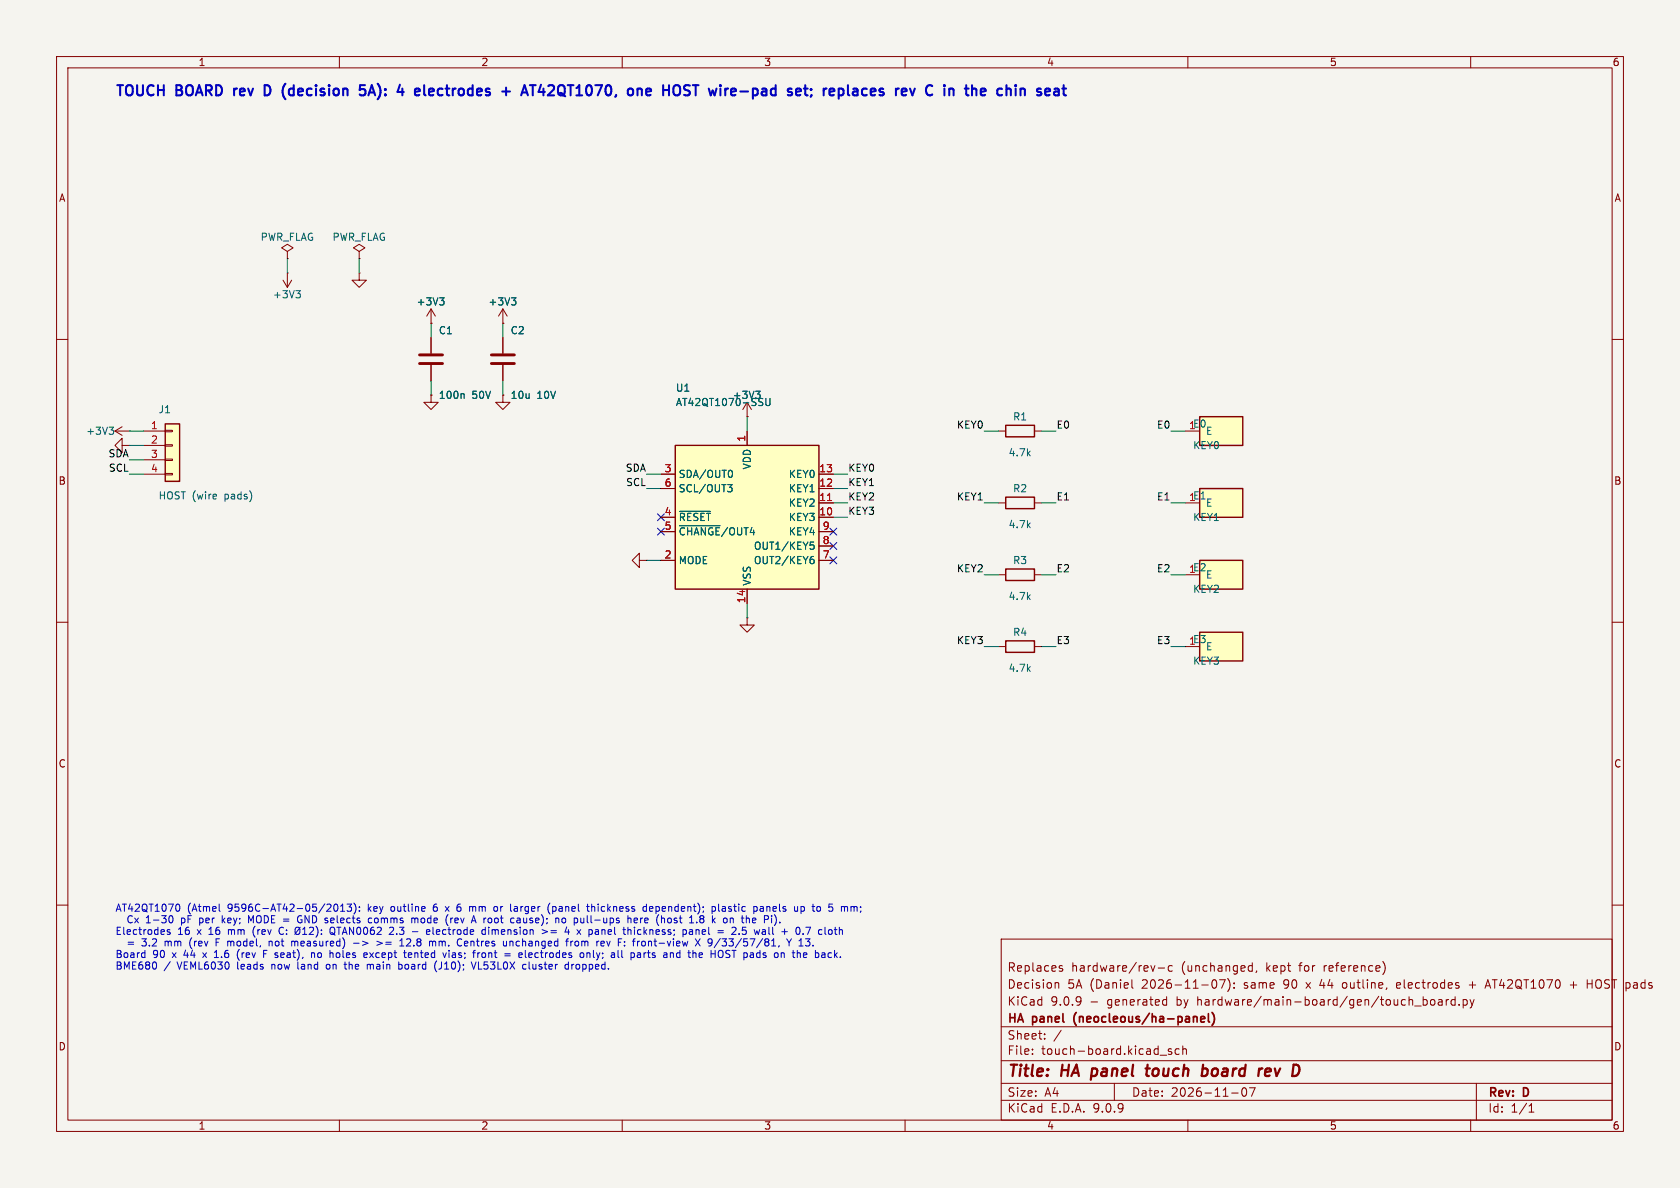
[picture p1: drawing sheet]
(kicad_sch
 (version 20250114)
 (generator "eeschema")
 (generator_version "9.0")
 (paper "A4")
 (title_block
  (title "HA panel touch board rev D")
  (date "2026-11-07")
  (rev "D")
  (company "HA panel (neocleous/ha-panel)")
  (comment 1 "KiCad 9.0.9 - generated by hardware/main-board/gen/touch_board.py")
  (comment 2 "Decision 5A (Daniel 2026-11-07): same 90 x 44 outline, electrodes + AT42QT1070 + HOST pads")
  (comment 3 "Replaces hardware/rev-c (unchanged, kept for reference)"))
 (lib_symbols
  (symbol "Connector_Generic:Conn_01x04"
   (pin_names
    (offset 1.016) (hide yes)) (exclude_from_sim no) (in_bom yes) (on_board yes)
   (property "Reference" "J" (at 0 5.08 0) (effects (font (size 1.27 1.27))))
   (property "Value" "Conn_01x04" (at 0 -7.62 0) (effects (font (size 1.27 1.27))))
   (property "Footprint" "" (at 0 0 0) (effects (font (size 1.27 1.27)) (hide yes)))
   (property "Datasheet" "~" (at 0 0 0) (effects (font (size 1.27 1.27)) (hide yes)))
   (property "Description" "Generic connector, single row, 01x04, script generated (kicad-library-utils/schlib/autogen/connector/)" (at 0 0 0) (effects (font (size 1.27 1.27)) (hide yes)))
   (symbol "Conn_01x04_1_1"
    (rectangle (start -1.27 3.81) (end 1.27 -6.35) (stroke (width 0.254) (type default)) (fill (type background)))
    (rectangle (start -1.27 2.667) (end 0 2.413) (stroke (width 0.1524) (type default)) (fill (type none)))
    (rectangle (start -1.27 0.127) (end 0 -0.127) (stroke (width 0.1524) (type default)) (fill (type none)))
    (rectangle (start -1.27 -2.413) (end 0 -2.667) (stroke (width 0.1524) (type default)) (fill (type none)))
    (rectangle (start -1.27 -4.953) (end 0 -5.207) (stroke (width 0.1524) (type default)) (fill (type none)))
    (pin passive line (at -5.08 2.54 0) (length 3.81) (name "Pin_1" (effects (font (size 1.27 1.27)))) (number "1" (effects (font (size 1.27 1.27)))))
    (pin passive line (at -5.08 0 0) (length 3.81) (name "Pin_2" (effects (font (size 1.27 1.27)))) (number "2" (effects (font (size 1.27 1.27)))))
    (pin passive line (at -5.08 -2.54 0) (length 3.81) (name "Pin_3" (effects (font (size 1.27 1.27)))) (number "3" (effects (font (size 1.27 1.27)))))
    (pin passive line (at -5.08 -5.08 0) (length 3.81) (name "Pin_4" (effects (font (size 1.27 1.27)))) (number "4" (effects (font (size 1.27 1.27))))))
   (embedded_fonts no))
  (symbol "power:+3V3"
   (power)
   (pin_numbers (hide yes))
   (pin_names
    (offset 0) (hide yes)) (exclude_from_sim no) (in_bom yes) (on_board yes)
   (property "Reference" "#PWR" (at 0 -3.81 0) (effects (font (size 1.27 1.27)) (hide yes)))
   (property "Value" "+3V3" (at 0 3.556 0) (effects (font (size 1.27 1.27))))
   (property "Footprint" "" (at 0 0 0) (effects (font (size 1.27 1.27)) (hide yes)))
   (property "Datasheet" "" (at 0 0 0) (effects (font (size 1.27 1.27)) (hide yes)))
   (property "Description" "Power symbol creates a global label with name \"+3V3\"" (at 0 0 0) (effects (font (size 1.27 1.27)) (hide yes)))
   (symbol "+3V3_0_1"
    (polyline (pts (xy -0.762 1.27) (xy 0 2.54)) (stroke (width 0) (type default)) (fill (type none)))
    (polyline (pts (xy 0 2.54) (xy 0.762 1.27)) (stroke (width 0) (type default)) (fill (type none)))
    (polyline (pts (xy 0 0) (xy 0 2.54)) (stroke (width 0) (type default)) (fill (type none))))
   (symbol "+3V3_1_1"
    (pin power_in line (at 0 0 90) (length 0) (name "~" (effects (font (size 1.27 1.27)))) (number "1" (effects (font (size 1.27 1.27))))))
   (embedded_fonts no))
  (symbol "power:GND"
   (power)
   (pin_numbers (hide yes))
   (pin_names
    (offset 0) (hide yes)) (exclude_from_sim no) (in_bom yes) (on_board yes)
   (property "Reference" "#PWR" (at 0 -6.35 0) (effects (font (size 1.27 1.27)) (hide yes)))
   (property "Value" "GND" (at 0 -3.81 0) (effects (font (size 1.27 1.27))))
   (property "Footprint" "" (at 0 0 0) (effects (font (size 1.27 1.27)) (hide yes)))
   (property "Datasheet" "" (at 0 0 0) (effects (font (size 1.27 1.27)) (hide yes)))
   (property "Description" "Power symbol creates a global label with name \"GND\" , ground" (at 0 0 0) (effects (font (size 1.27 1.27)) (hide yes)))
   (symbol "GND_0_1"
    (polyline (pts (xy 0 0) (xy 0 -1.27) (xy 1.27 -1.27) (xy 0 -2.54) (xy -1.27 -1.27) (xy 0 -1.27)) (stroke (width 0) (type default)) (fill (type none))))
   (symbol "GND_1_1"
    (pin power_in line (at 0 0 270) (length 0) (name "~" (effects (font (size 1.27 1.27)))) (number "1" (effects (font (size 1.27 1.27))))))
   (embedded_fonts no))
  (symbol "power:PWR_FLAG"
   (power)
   (pin_numbers (hide yes))
   (pin_names
    (offset 0) (hide yes)) (exclude_from_sim no) (in_bom yes) (on_board yes)
   (property "Reference" "#FLG" (at 0 1.905 0) (effects (font (size 1.27 1.27)) (hide yes)))
   (property "Value" "PWR_FLAG" (at 0 3.81 0) (effects (font (size 1.27 1.27))))
   (property "Footprint" "" (at 0 0 0) (effects (font (size 1.27 1.27)) (hide yes)))
   (property "Datasheet" "~" (at 0 0 0) (effects (font (size 1.27 1.27)) (hide yes)))
   (property "Description" "Special symbol for telling ERC where power comes from" (at 0 0 0) (effects (font (size 1.27 1.27)) (hide yes)))
   (symbol "PWR_FLAG_0_0"
    (pin power_out line (at 0 0 90) (length 0) (name "~" (effects (font (size 1.27 1.27)))) (number "1" (effects (font (size 1.27 1.27))))))
   (symbol "PWR_FLAG_0_1"
    (polyline (pts (xy 0 0) (xy 0 1.27) (xy -1.016 1.905) (xy 0 2.54) (xy 1.016 1.905) (xy 0 1.27)) (stroke (width 0) (type default)) (fill (type none))))
   (embedded_fonts no))
  (symbol "Device:C"
   (pin_numbers (hide yes))
   (pin_names
    (offset 0.254)) (exclude_from_sim no) (in_bom yes) (on_board yes)
   (property "Reference" "C" (at 0.635 2.54 0) (effects (font (size 1.27 1.27)) (justify left)))
   (property "Value" "C" (at 0.635 -2.54 0) (effects (font (size 1.27 1.27)) (justify left)))
   (property "Footprint" "" (at 0.9652 -3.81 0) (effects (font (size 1.27 1.27)) (hide yes)))
   (property "Datasheet" "~" (at 0 0 0) (effects (font (size 1.27 1.27)) (hide yes)))
   (property "Description" "Unpolarized capacitor" (at 0 0 0) (effects (font (size 1.27 1.27)) (hide yes)))
   (symbol "C_0_1"
    (polyline (pts (xy -2.032 0.762) (xy 2.032 0.762)) (stroke (width 0.508) (type default)) (fill (type none)))
    (polyline (pts (xy -2.032 -0.762) (xy 2.032 -0.762)) (stroke (width 0.508) (type default)) (fill (type none))))
   (symbol "C_1_1"
    (pin passive line (at 0 3.81 270) (length 2.794) (name "~" (effects (font (size 1.27 1.27)))) (number "1" (effects (font (size 1.27 1.27)))))
    (pin passive line (at 0 -3.81 90) (length 2.794) (name "~" (effects (font (size 1.27 1.27)))) (number "2" (effects (font (size 1.27 1.27))))))
   (embedded_fonts no))
  (symbol "Sensor_Touch:AT42QT1070-S" (exclude_from_sim no) (in_bom yes) (on_board yes)
   (property "Reference" "U" (at -2.54 16.51 0) (effects (font (size 1.27 1.27)) (justify right)))
   (property "Value" "AT42QT1070-S" (at -2.54 13.97 0) (effects (font (size 1.27 1.27)) (justify right)))
   (property "Footprint" "Package_SO:SOIC-14_3.9x8.7mm_P1.27mm" (at 0 0 0) (effects (font (size 1.27 1.27)) (hide yes)))
   (property "Datasheet" "http://ww1.microchip.com/downloads/en/DeviceDoc/Atmel-9596-AT42-QTouch-BSW-AT42QT1070_Datasheet.pdf" (at 0 0 0) (effects (font (size 1.27 1.27)) (hide yes)))
   (property "Description" "Seven-key Touch Sensor IC, SOIC-14" (at 0 0 0) (effects (font (size 1.27 1.27)) (hide yes)))
   (symbol "AT42QT1070-S_0_1"
    (rectangle (start -12.7 12.7) (end 12.7 -12.7) (stroke (width 0.254) (type default)) (fill (type background))))
   (symbol "AT42QT1070-S_1_1"
    (pin bidirectional line (at -15.24 7.62 0) (length 2.54) (name "SDA/OUT0" (effects (font (size 1.27 1.27)))) (number "3" (effects (font (size 1.27 1.27)))))
    (pin bidirectional line (at -15.24 5.08 0) (length 2.54) (name "SCL/OUT3" (effects (font (size 1.27 1.27)))) (number "6" (effects (font (size 1.27 1.27)))))
    (pin input line (at -15.24 0 0) (length 2.54) (name "~{RESET}" (effects (font (size 1.27 1.27)))) (number "4" (effects (font (size 1.27 1.27)))))
    (pin open_collector line (at -15.24 -2.54 0) (length 2.54) (name "~{CHANGE}/OUT4" (effects (font (size 1.27 1.27)))) (number "5" (effects (font (size 1.27 1.27)))))
    (pin input line (at -15.24 -7.62 0) (length 2.54) (name "MODE" (effects (font (size 1.27 1.27)))) (number "2" (effects (font (size 1.27 1.27)))))
    (pin power_in line (at 0 15.24 270) (length 2.54) (name "VDD" (effects (font (size 1.27 1.27)))) (number "1" (effects (font (size 1.27 1.27)))))
    (pin power_in line (at 0 -15.24 90) (length 2.54) (name "VSS" (effects (font (size 1.27 1.27)))) (number "14" (effects (font (size 1.27 1.27)))))
    (pin passive line (at 15.24 7.62 180) (length 2.54) (name "KEY0" (effects (font (size 1.27 1.27)))) (number "13" (effects (font (size 1.27 1.27)))))
    (pin passive line (at 15.24 5.08 180) (length 2.54) (name "KEY1" (effects (font (size 1.27 1.27)))) (number "12" (effects (font (size 1.27 1.27)))))
    (pin passive line (at 15.24 2.54 180) (length 2.54) (name "KEY2" (effects (font (size 1.27 1.27)))) (number "11" (effects (font (size 1.27 1.27)))))
    (pin passive line (at 15.24 0 180) (length 2.54) (name "KEY3" (effects (font (size 1.27 1.27)))) (number "10" (effects (font (size 1.27 1.27)))))
    (pin passive line (at 15.24 -2.54 180) (length 2.54) (name "KEY4" (effects (font (size 1.27 1.27)))) (number "9" (effects (font (size 1.27 1.27)))))
    (pin output line (at 15.24 -5.08 180) (length 2.54) (name "OUT1/KEY5" (effects (font (size 1.27 1.27)))) (number "8" (effects (font (size 1.27 1.27)))))
    (pin output line (at 15.24 -7.62 180) (length 2.54) (name "OUT2/KEY6" (effects (font (size 1.27 1.27)))) (number "7" (effects (font (size 1.27 1.27))))))
   (embedded_fonts no))
  (symbol "Device:R"
   (pin_numbers (hide yes))
   (pin_names
    (offset 0)) (exclude_from_sim no) (in_bom yes) (on_board yes)
   (property "Reference" "R" (at 2.032 0 90) (effects (font (size 1.27 1.27))))
   (property "Value" "R" (at 0 0 90) (effects (font (size 1.27 1.27))))
   (property "Footprint" "" (at -1.778 0 90) (effects (font (size 1.27 1.27)) (hide yes)))
   (property "Datasheet" "~" (at 0 0 0) (effects (font (size 1.27 1.27)) (hide yes)))
   (property "Description" "Resistor" (at 0 0 0) (effects (font (size 1.27 1.27)) (hide yes)))
   (symbol "R_0_1"
    (rectangle (start -1.016 -2.54) (end 1.016 2.54) (stroke (width 0.254) (type default)) (fill (type none))))
   (symbol "R_1_1"
    (pin passive line (at 0 3.81 270) (length 1.27) (name "~" (effects (font (size 1.27 1.27)))) (number "1" (effects (font (size 1.27 1.27)))))
    (pin passive line (at 0 -3.81 90) (length 1.27) (name "~" (effects (font (size 1.27 1.27)))) (number "2" (effects (font (size 1.27 1.27))))))
   (embedded_fonts no))
  (symbol "ha_panel:TouchElectrode"
   (pin_names
    (offset 1.016)) (exclude_from_sim no) (in_bom yes) (on_board yes)
   (property "Reference" "E" (at -3.81 3.81 0) (effects (font (size 1.27 1.27)) (justify left)))
   (property "Value" "TouchElectrode" (at -3.81 -3.81 0) (effects (font (size 1.27 1.27)) (justify left top)))
   (property "Footprint" "ha_panel:TouchElectrode_16x16mm_R2" (at 0 0 0) (effects (font (size 1.27 1.27)) (hide yes)))
   (property "Datasheet" "~" (at 0 0 0) (effects (font (size 1.27 1.27)) (hide yes)))
   (property "Description" "Self-capacitance touch electrode: F.Cu copper under the solder mask, via to the back" (at 0 0 0) (effects (font (size 1.27 1.27)) (hide yes)))
   (symbol "TouchElectrode_0_1"
    (rectangle (start -3.81 2.54) (end 3.81 -2.54) (stroke (width 0.254) (type default)) (fill (type background))))
   (symbol "TouchElectrode_1_1"
    (pin passive line (at -6.35 0 0) (length 2.54) (name "E" (effects (font (size 1.27 1.27)))) (number "1" (effects (font (size 1.27 1.27))))))
   (embedded_fonts no)))
 (text "TOUCH BOARD rev D (decision 5A): 4 electrodes + AT42QT1070, one HOST wire-pad set; replaces rev C in the chin seat"
  (exclude_from_sim no)
  (at 20.32 15.24 0)
  (effects (font (size 1.8 1.8)
    (bold yes)) (justify left top)))
 (symbol
  (lib_id "Connector_Generic:Conn_01x04")
  (at 30.48 78.74 0)
  (unit 1)
  (exclude_from_sim no)
  (in_bom no)
  (on_board yes)
  (dnp no)
  (property "Reference" "J1" (at 27.94 72.39 0) (effects (font (size 1.27 1.27)) (justify left)))
  (property "Value" "HOST (wire pads)" (at 27.94 87.63 0) (effects (font (size 1.27 1.27)) (justify left)))
  (property "Footprint" "ha_panel:WirePads_1x04_P3.50mm_2.0x3.0mm" (at 30.48 78.74 0) (effects (font (size 1.27 1.27)) (hide yes)))
  (property "Datasheet" "~" (at 30.48 78.74 0) (effects (font (size 1.27 1.27)) (hide yes)))
  (property "Note" "SMD pads on the back: lead from main board J6 (XH 4P, cut end): 1 VCC 3.3 V, 2 GND, 3 SDA, 4 SCL" (at 30.48 78.74 0) (effects (font (size 1.27 1.27)) (hide yes)))
  (pin "1")
  (pin "2")
  (pin "3")
  (pin "4"))
 (wire
  (pts (xy 25.4 76.2) (xy 22.86 76.2))
  (stroke (width 0) (type default)))
 (symbol
  (lib_id "power:+3V3")
  (at 22.86 76.2 90)
  (unit 1)
  (exclude_from_sim no)
  (in_bom yes)
  (on_board yes)
  (dnp no)
  (property "Reference" "#PWR001" (at 17.78 76.2 90) (effects (font (size 1.27 1.27)) (hide yes)))
  (property "Value" "+3V3" (at 17.78 76.2 90) (effects (font (size 1.27 1.27))))
  (property "Footprint" "" (at 22.86 76.2 0) (effects (font (size 1.27 1.27)) (hide yes)))
  (property "Datasheet" "" (at 22.86 76.2 0) (effects (font (size 1.27 1.27)) (hide yes)))
  (pin "1"))
 (wire
  (pts (xy 25.4 78.74) (xy 22.86 78.74))
  (stroke (width 0) (type default)))
 (symbol
  (lib_id "power:GND")
  (at 22.86 78.74 270)
  (unit 1)
  (exclude_from_sim no)
  (in_bom yes)
  (on_board yes)
  (dnp no)
  (property "Reference" "#PWR002" (at 17.78 78.74 90) (effects (font (size 1.27 1.27)) (hide yes)))
  (property "Value" "GND" (at 17.78 78.74 90) (effects (font (size 1.27 1.27)) (hide yes)))
  (property "Footprint" "" (at 22.86 78.74 0) (effects (font (size 1.27 1.27)) (hide yes)))
  (property "Datasheet" "" (at 22.86 78.74 0) (effects (font (size 1.27 1.27)) (hide yes)))
  (pin "1"))
 (wire
  (pts (xy 25.4 81.28) (xy 22.86 81.28))
  (stroke (width 0) (type default)))
 (label "SDA"
  (at 22.86 81.28 180)
  (fields_autoplaced yes)
  (effects (font (size 1.27 1.27)) (justify right bottom)))
 (wire
  (pts (xy 25.4 83.82) (xy 22.86 83.82))
  (stroke (width 0) (type default)))
 (label "SCL"
  (at 22.86 83.82 180)
  (fields_autoplaced yes)
  (effects (font (size 1.27 1.27)) (justify right bottom)))
 (symbol
  (lib_id "power:PWR_FLAG")
  (at 50.8 45.72 0)
  (unit 1)
  (exclude_from_sim no)
  (in_bom yes)
  (on_board yes)
  (dnp no)
  (property "Reference" "#FLG001" (at 50.8 41.91 0) (effects (font (size 1.27 1.27)) (hide yes)))
  (property "Value" "PWR_FLAG" (at 50.8 41.91 0) (effects (font (size 1.27 1.27))))
  (property "Footprint" "" (at 50.8 45.72 0) (effects (font (size 1.27 1.27)) (hide yes)))
  (property "Datasheet" "" (at 50.8 45.72 0) (effects (font (size 1.27 1.27)) (hide yes)))
  (pin "1"))
 (wire
  (pts (xy 50.8 45.72) (xy 50.8 48.26))
  (stroke (width 0) (type default)))
 (symbol
  (lib_id "power:+3V3")
  (at 50.8 48.26 180)
  (unit 1)
  (exclude_from_sim no)
  (in_bom yes)
  (on_board yes)
  (dnp no)
  (property "Reference" "#PWR003" (at 50.8 52.07 0) (effects (font (size 1.27 1.27)) (hide yes)))
  (property "Value" "+3V3" (at 50.8 52.07 0) (effects (font (size 1.27 1.27))))
  (property "Footprint" "" (at 50.8 48.26 0) (effects (font (size 1.27 1.27)) (hide yes)))
  (property "Datasheet" "" (at 50.8 48.26 0) (effects (font (size 1.27 1.27)) (hide yes)))
  (pin "1"))
 (symbol
  (lib_id "power:PWR_FLAG")
  (at 63.5 45.72 0)
  (unit 1)
  (exclude_from_sim no)
  (in_bom yes)
  (on_board yes)
  (dnp no)
  (property "Reference" "#FLG002" (at 63.5 41.91 0) (effects (font (size 1.27 1.27)) (hide yes)))
  (property "Value" "PWR_FLAG" (at 63.5 41.91 0) (effects (font (size 1.27 1.27))))
  (property "Footprint" "" (at 63.5 45.72 0) (effects (font (size 1.27 1.27)) (hide yes)))
  (property "Datasheet" "" (at 63.5 45.72 0) (effects (font (size 1.27 1.27)) (hide yes)))
  (pin "1"))
 (wire
  (pts (xy 63.5 45.72) (xy 63.5 48.26))
  (stroke (width 0) (type default)))
 (symbol
  (lib_id "power:GND")
  (at 63.5 48.26 0)
  (unit 1)
  (exclude_from_sim no)
  (in_bom yes)
  (on_board yes)
  (dnp no)
  (property "Reference" "#PWR004" (at 63.5 52.07 0) (effects (font (size 1.27 1.27)) (hide yes)))
  (property "Value" "GND" (at 63.5 52.07 0) (effects (font (size 1.27 1.27)) (hide yes)))
  (property "Footprint" "" (at 63.5 48.26 0) (effects (font (size 1.27 1.27)) (hide yes)))
  (property "Datasheet" "" (at 63.5 48.26 0) (effects (font (size 1.27 1.27)) (hide yes)))
  (pin "1"))
 (symbol
  (lib_id "Device:C")
  (at 76.2 63.5 0)
  (unit 1)
  (exclude_from_sim no)
  (in_bom yes)
  (on_board yes)
  (dnp no)
  (property "Reference" "C1" (at 77.47 58.42 0) (effects (font (size 1.27 1.27)) (justify left)))
  (property "Value" "100n 50V" (at 77.47 69.85 0) (effects (font (size 1.27 1.27)) (justify left)))
  (property "Footprint" "Capacitor_SMD:C_0603_1608Metric" (at 76.2 63.5 0) (effects (font (size 1.27 1.27)) (hide yes)))
  (property "Datasheet" "~" (at 76.2 63.5 0) (effects (font (size 1.27 1.27)) (hide yes)))
  (property "Spec" "100 nF 50 V X7R 0603" (at 76.2 63.5 0) (effects (font (size 1.27 1.27)) (hide yes)))
  (property "Note" "VDD decoupling at pin 1" (at 76.2 63.5 0) (effects (font (size 1.27 1.27)) (hide yes)))
  (property "MPN" "CC0603KRX7R9BB104" (at 76.2 63.5 0) (effects (font (size 1.27 1.27)) (hide yes)))
  (property "Manufacturer" "Yageo" (at 76.2 63.5 0) (effects (font (size 1.27 1.27)) (hide yes)))
  (property "DigiKey" "311-1344-1-ND" (at 76.2 63.5 0) (effects (font (size 1.27 1.27)) (hide yes)))
  (pin "1")
  (pin "2"))
 (wire
  (pts (xy 76.2 59.69) (xy 76.2 57.15))
  (stroke (width 0) (type default)))
 (symbol
  (lib_id "power:+3V3")
  (at 76.2 57.15 0)
  (unit 1)
  (exclude_from_sim no)
  (in_bom yes)
  (on_board yes)
  (dnp no)
  (property "Reference" "#PWR005" (at 76.2 53.34 0) (effects (font (size 1.27 1.27)) (hide yes)))
  (property "Value" "+3V3" (at 76.2 53.34 0) (effects (font (size 1.27 1.27))))
  (property "Footprint" "" (at 76.2 57.15 0) (effects (font (size 1.27 1.27)) (hide yes)))
  (property "Datasheet" "" (at 76.2 57.15 0) (effects (font (size 1.27 1.27)) (hide yes)))
  (pin "1"))
 (wire
  (pts (xy 76.2 67.31) (xy 76.2 69.85))
  (stroke (width 0) (type default)))
 (symbol
  (lib_id "power:GND")
  (at 76.2 69.85 0)
  (unit 1)
  (exclude_from_sim no)
  (in_bom yes)
  (on_board yes)
  (dnp no)
  (property "Reference" "#PWR006" (at 76.2 73.66 0) (effects (font (size 1.27 1.27)) (hide yes)))
  (property "Value" "GND" (at 76.2 73.66 0) (effects (font (size 1.27 1.27)) (hide yes)))
  (property "Footprint" "" (at 76.2 69.85 0) (effects (font (size 1.27 1.27)) (hide yes)))
  (property "Datasheet" "" (at 76.2 69.85 0) (effects (font (size 1.27 1.27)) (hide yes)))
  (pin "1"))
 (symbol
  (lib_id "Device:C")
  (at 88.9 63.5 0)
  (unit 1)
  (exclude_from_sim no)
  (in_bom yes)
  (on_board yes)
  (dnp no)
  (property "Reference" "C2" (at 90.17 58.42 0) (effects (font (size 1.27 1.27)) (justify left)))
  (property "Value" "10u 10V" (at 90.17 69.85 0) (effects (font (size 1.27 1.27)) (justify left)))
  (property "Footprint" "Capacitor_SMD:C_0603_1608Metric" (at 88.9 63.5 0) (effects (font (size 1.27 1.27)) (hide yes)))
  (property "Datasheet" "~" (at 88.9 63.5 0) (effects (font (size 1.27 1.27)) (hide yes)))
  (property "Spec" "10 uF 10 V X5R 0603" (at 88.9 63.5 0) (effects (font (size 1.27 1.27)) (hide yes)))
  (property "Note" "bulk at the HOST pads" (at 88.9 63.5 0) (effects (font (size 1.27 1.27)) (hide yes)))
  (property "MPN" "EMK107BBJ106MA-T" (at 88.9 63.5 0) (effects (font (size 1.27 1.27)) (hide yes)))
  (property "Manufacturer" "Taiyo Yuden" (at 88.9 63.5 0) (effects (font (size 1.27 1.27)) (hide yes)))
  (property "DigiKey" "587-3238-1-ND" (at 88.9 63.5 0) (effects (font (size 1.27 1.27)) (hide yes)))
  (pin "1")
  (pin "2"))
 (wire
  (pts (xy 88.9 59.69) (xy 88.9 57.15))
  (stroke (width 0) (type default)))
 (symbol
  (lib_id "power:+3V3")
  (at 88.9 57.15 0)
  (unit 1)
  (exclude_from_sim no)
  (in_bom yes)
  (on_board yes)
  (dnp no)
  (property "Reference" "#PWR007" (at 88.9 53.34 0) (effects (font (size 1.27 1.27)) (hide yes)))
  (property "Value" "+3V3" (at 88.9 53.34 0) (effects (font (size 1.27 1.27))))
  (property "Footprint" "" (at 88.9 57.15 0) (effects (font (size 1.27 1.27)) (hide yes)))
  (property "Datasheet" "" (at 88.9 57.15 0) (effects (font (size 1.27 1.27)) (hide yes)))
  (pin "1"))
 (wire
  (pts (xy 88.9 67.31) (xy 88.9 69.85))
  (stroke (width 0) (type default)))
 (symbol
  (lib_id "power:GND")
  (at 88.9 69.85 0)
  (unit 1)
  (exclude_from_sim no)
  (in_bom yes)
  (on_board yes)
  (dnp no)
  (property "Reference" "#PWR008" (at 88.9 73.66 0) (effects (font (size 1.27 1.27)) (hide yes)))
  (property "Value" "GND" (at 88.9 73.66 0) (effects (font (size 1.27 1.27)) (hide yes)))
  (property "Footprint" "" (at 88.9 69.85 0) (effects (font (size 1.27 1.27)) (hide yes)))
  (property "Datasheet" "" (at 88.9 69.85 0) (effects (font (size 1.27 1.27)) (hide yes)))
  (pin "1"))
 (symbol
  (lib_id "Sensor_Touch:AT42QT1070-S")
  (at 132.08 91.44 0)
  (unit 1)
  (exclude_from_sim no)
  (in_bom yes)
  (on_board yes)
  (dnp no)
  (property "Reference" "U1" (at 119.38 68.58 0) (effects (font (size 1.27 1.27)) (justify left)))
  (property "Value" "AT42QT1070-SSU" (at 119.38 71.12 0) (effects (font (size 1.27 1.27)) (justify left)))
  (property "Footprint" "Package_SO:SOIC-14_3.9x8.7mm_P1.27mm" (at 132.08 91.44 0) (effects (font (size 1.27 1.27)) (hide yes)))
  (property "Datasheet" "https://ww1.microchip.com/downloads/en/DeviceDoc/Atmel-9596-AT42-QTouch-BSW-AT42QT1070_Datasheet.pdf" (at 132.08 91.44 0) (effects (font (size 1.27 1.27)) (hide yes)))
  (property "MPN" "AT42QT1070-SSUR" (at 132.08 91.44 0) (effects (font (size 1.27 1.27)) (hide yes)))
  (property "Manufacturer" "Microchip Technology" (at 132.08 91.44 0) (effects (font (size 1.27 1.27)) (hide yes)))
  (property "Note" "comms (I2C) mode: MODE tied to GND; I2C 0x1B; RESET, CHANGE, KEY4-6 open (datasheet table 1-1)" (at 132.08 91.44 0) (effects (font (size 1.27 1.27)) (hide yes)))
  (property "DigiKey" "none - from Daniel's stock (D56)" (at 132.08 91.44 0) (effects (font (size 1.27 1.27)) (hide yes)))
  (pin "3")
  (pin "6")
  (pin "4")
  (pin "5")
  (pin "2")
  (pin "1")
  (pin "14")
  (pin "13")
  (pin "12")
  (pin "11")
  (pin "10")
  (pin "9")
  (pin "8")
  (pin "7"))
 (wire
  (pts (xy 116.84 83.82) (xy 114.3 83.82))
  (stroke (width 0) (type default)))
 (label "SDA"
  (at 114.3 83.82 180)
  (fields_autoplaced yes)
  (effects (font (size 1.27 1.27)) (justify right bottom)))
 (wire
  (pts (xy 116.84 86.36) (xy 114.3 86.36))
  (stroke (width 0) (type default)))
 (label "SCL"
  (at 114.3 86.36 180)
  (fields_autoplaced yes)
  (effects (font (size 1.27 1.27)) (justify right bottom)))
 (no_connect
  (at 116.84 91.44))
 (no_connect
  (at 116.84 93.98))
 (wire
  (pts (xy 116.84 99.06) (xy 114.3 99.06))
  (stroke (width 0) (type default)))
 (symbol
  (lib_id "power:GND")
  (at 114.3 99.06 270)
  (unit 1)
  (exclude_from_sim no)
  (in_bom yes)
  (on_board yes)
  (dnp no)
  (property "Reference" "#PWR009" (at 109.22 99.06 90) (effects (font (size 1.27 1.27)) (hide yes)))
  (property "Value" "GND" (at 109.22 99.06 90) (effects (font (size 1.27 1.27)) (hide yes)))
  (property "Footprint" "" (at 114.3 99.06 0) (effects (font (size 1.27 1.27)) (hide yes)))
  (property "Datasheet" "" (at 114.3 99.06 0) (effects (font (size 1.27 1.27)) (hide yes)))
  (pin "1"))
 (wire
  (pts (xy 132.08 76.2) (xy 132.08 73.66))
  (stroke (width 0) (type default)))
 (symbol
  (lib_id "power:+3V3")
  (at 132.08 73.66 0)
  (unit 1)
  (exclude_from_sim no)
  (in_bom yes)
  (on_board yes)
  (dnp no)
  (property "Reference" "#PWR010" (at 132.08 69.85 0) (effects (font (size 1.27 1.27)) (hide yes)))
  (property "Value" "+3V3" (at 132.08 69.85 0) (effects (font (size 1.27 1.27))))
  (property "Footprint" "" (at 132.08 73.66 0) (effects (font (size 1.27 1.27)) (hide yes)))
  (property "Datasheet" "" (at 132.08 73.66 0) (effects (font (size 1.27 1.27)) (hide yes)))
  (pin "1"))
 (wire
  (pts (xy 132.08 106.68) (xy 132.08 109.22))
  (stroke (width 0) (type default)))
 (symbol
  (lib_id "power:GND")
  (at 132.08 109.22 0)
  (unit 1)
  (exclude_from_sim no)
  (in_bom yes)
  (on_board yes)
  (dnp no)
  (property "Reference" "#PWR011" (at 132.08 113.03 0) (effects (font (size 1.27 1.27)) (hide yes)))
  (property "Value" "GND" (at 132.08 113.03 0) (effects (font (size 1.27 1.27)) (hide yes)))
  (property "Footprint" "" (at 132.08 109.22 0) (effects (font (size 1.27 1.27)) (hide yes)))
  (property "Datasheet" "" (at 132.08 109.22 0) (effects (font (size 1.27 1.27)) (hide yes)))
  (pin "1"))
 (wire
  (pts (xy 147.32 83.82) (xy 149.86 83.82))
  (stroke (width 0) (type default)))
 (label "KEY0"
  (at 149.86 83.82 0)
  (fields_autoplaced yes)
  (effects (font (size 1.27 1.27)) (justify left bottom)))
 (wire
  (pts (xy 147.32 86.36) (xy 149.86 86.36))
  (stroke (width 0) (type default)))
 (label "KEY1"
  (at 149.86 86.36 0)
  (fields_autoplaced yes)
  (effects (font (size 1.27 1.27)) (justify left bottom)))
 (wire
  (pts (xy 147.32 88.9) (xy 149.86 88.9))
  (stroke (width 0) (type default)))
 (label "KEY2"
  (at 149.86 88.9 0)
  (fields_autoplaced yes)
  (effects (font (size 1.27 1.27)) (justify left bottom)))
 (wire
  (pts (xy 147.32 91.44) (xy 149.86 91.44))
  (stroke (width 0) (type default)))
 (label "KEY3"
  (at 149.86 91.44 0)
  (fields_autoplaced yes)
  (effects (font (size 1.27 1.27)) (justify left bottom)))
 (no_connect
  (at 147.32 93.98))
 (no_connect
  (at 147.32 96.52))
 (no_connect
  (at 147.32 99.06))
 (symbol
  (lib_id "Device:R")
  (at 180.34 76.2 90)
  (unit 1)
  (exclude_from_sim no)
  (in_bom yes)
  (on_board yes)
  (dnp no)
  (property "Reference" "R1" (at 180.34 73.66 90) (effects (font (size 1.27 1.27))))
  (property "Value" "4.7k" (at 180.34 80.01 90) (effects (font (size 1.27 1.27))))
  (property "Footprint" "Resistor_SMD:R_0603_1608Metric" (at 180.34 76.2 0) (effects (font (size 1.27 1.27)) (hide yes)))
  (property "Datasheet" "~" (at 180.34 76.2 0) (effects (font (size 1.27 1.27)) (hide yes)))
  (property "Spec" "4.7 kOhm 1% 0603" (at 180.34 76.2 0) (effects (font (size 1.27 1.27)) (hide yes)))
  (property "Note" "key series R (datasheet 3.1: ESD/RFI), next to U1" (at 180.34 76.2 0) (effects (font (size 1.27 1.27)) (hide yes)))
  (property "MPN" "RC0603FR-074K7L" (at 180.34 76.2 0) (effects (font (size 1.27 1.27)) (hide yes)))
  (property "Manufacturer" "Yageo" (at 180.34 76.2 0) (effects (font (size 1.27 1.27)) (hide yes)))
  (property "DigiKey" "311-4.70KHRCT-ND" (at 180.34 76.2 0) (effects (font (size 1.27 1.27)) (hide yes)))
  (pin "1")
  (pin "2"))
 (wire
  (pts (xy 176.53 76.2) (xy 173.99 76.2))
  (stroke (width 0) (type default)))
 (label "KEY0"
  (at 173.99 76.2 180)
  (fields_autoplaced yes)
  (effects (font (size 1.27 1.27)) (justify right bottom)))
 (wire
  (pts (xy 184.15 76.2) (xy 186.69 76.2))
  (stroke (width 0) (type default)))
 (label "E0"
  (at 186.69 76.2 0)
  (fields_autoplaced yes)
  (effects (font (size 1.27 1.27)) (justify left bottom)))
 (symbol
  (lib_id "ha_panel:TouchElectrode")
  (at 215.9 76.2 0)
  (unit 1)
  (exclude_from_sim no)
  (in_bom no)
  (on_board yes)
  (dnp no)
  (property "Reference" "E0" (at 210.82 74.93 0) (effects (font (size 1.27 1.27)) (justify left)))
  (property "Value" "KEY0" (at 210.82 78.74 0) (effects (font (size 1.27 1.27)) (justify left)))
  (property "Footprint" "ha_panel:TouchElectrode_16x16mm_R2" (at 215.9 76.2 0) (effects (font (size 1.27 1.27)) (hide yes)))
  (property "Datasheet" "~" (at 215.9 76.2 0) (effects (font (size 1.27 1.27)) (hide yes)))
  (property "Note" "front copper 16 x 16 r2 under the mask; viewed from the front, left to right KEY0..KEY3" (at 215.9 76.2 0) (effects (font (size 1.27 1.27)) (hide yes)))
  (pin "1"))
 (wire
  (pts (xy 209.55 76.2) (xy 207.01 76.2))
  (stroke (width 0) (type default)))
 (label "E0"
  (at 207.01 76.2 180)
  (fields_autoplaced yes)
  (effects (font (size 1.27 1.27)) (justify right bottom)))
 (symbol
  (lib_id "Device:R")
  (at 180.34 88.9 90)
  (unit 1)
  (exclude_from_sim no)
  (in_bom yes)
  (on_board yes)
  (dnp no)
  (property "Reference" "R2" (at 180.34 86.36 90) (effects (font (size 1.27 1.27))))
  (property "Value" "4.7k" (at 180.34 92.71 90) (effects (font (size 1.27 1.27))))
  (property "Footprint" "Resistor_SMD:R_0603_1608Metric" (at 180.34 88.9 0) (effects (font (size 1.27 1.27)) (hide yes)))
  (property "Datasheet" "~" (at 180.34 88.9 0) (effects (font (size 1.27 1.27)) (hide yes)))
  (property "Spec" "4.7 kOhm 1% 0603" (at 180.34 88.9 0) (effects (font (size 1.27 1.27)) (hide yes)))
  (property "Note" "key series R (datasheet 3.1: ESD/RFI), next to U1" (at 180.34 88.9 0) (effects (font (size 1.27 1.27)) (hide yes)))
  (property "MPN" "RC0603FR-074K7L" (at 180.34 88.9 0) (effects (font (size 1.27 1.27)) (hide yes)))
  (property "Manufacturer" "Yageo" (at 180.34 88.9 0) (effects (font (size 1.27 1.27)) (hide yes)))
  (property "DigiKey" "311-4.70KHRCT-ND" (at 180.34 88.9 0) (effects (font (size 1.27 1.27)) (hide yes)))
  (pin "1")
  (pin "2"))
 (wire
  (pts (xy 176.53 88.9) (xy 173.99 88.9))
  (stroke (width 0) (type default)))
 (label "KEY1"
  (at 173.99 88.9 180)
  (fields_autoplaced yes)
  (effects (font (size 1.27 1.27)) (justify right bottom)))
 (wire
  (pts (xy 184.15 88.9) (xy 186.69 88.9))
  (stroke (width 0) (type default)))
 (label "E1"
  (at 186.69 88.9 0)
  (fields_autoplaced yes)
  (effects (font (size 1.27 1.27)) (justify left bottom)))
 (symbol
  (lib_id "ha_panel:TouchElectrode")
  (at 215.9 88.9 0)
  (unit 1)
  (exclude_from_sim no)
  (in_bom no)
  (on_board yes)
  (dnp no)
  (property "Reference" "E1" (at 210.82 87.63 0) (effects (font (size 1.27 1.27)) (justify left)))
  (property "Value" "KEY1" (at 210.82 91.44 0) (effects (font (size 1.27 1.27)) (justify left)))
  (property "Footprint" "ha_panel:TouchElectrode_16x16mm_R2" (at 215.9 88.9 0) (effects (font (size 1.27 1.27)) (hide yes)))
  (property "Datasheet" "~" (at 215.9 88.9 0) (effects (font (size 1.27 1.27)) (hide yes)))
  (property "Note" "front copper 16 x 16 r2 under the mask; viewed from the front, left to right KEY0..KEY3" (at 215.9 88.9 0) (effects (font (size 1.27 1.27)) (hide yes)))
  (pin "1"))
 (wire
  (pts (xy 209.55 88.9) (xy 207.01 88.9))
  (stroke (width 0) (type default)))
 (label "E1"
  (at 207.01 88.9 180)
  (fields_autoplaced yes)
  (effects (font (size 1.27 1.27)) (justify right bottom)))
 (symbol
  (lib_id "Device:R")
  (at 180.34 101.6 90)
  (unit 1)
  (exclude_from_sim no)
  (in_bom yes)
  (on_board yes)
  (dnp no)
  (property "Reference" "R3" (at 180.34 99.06 90) (effects (font (size 1.27 1.27))))
  (property "Value" "4.7k" (at 180.34 105.41 90) (effects (font (size 1.27 1.27))))
  (property "Footprint" "Resistor_SMD:R_0603_1608Metric" (at 180.34 101.6 0) (effects (font (size 1.27 1.27)) (hide yes)))
  (property "Datasheet" "~" (at 180.34 101.6 0) (effects (font (size 1.27 1.27)) (hide yes)))
  (property "Spec" "4.7 kOhm 1% 0603" (at 180.34 101.6 0) (effects (font (size 1.27 1.27)) (hide yes)))
  (property "Note" "key series R (datasheet 3.1: ESD/RFI), next to U1" (at 180.34 101.6 0) (effects (font (size 1.27 1.27)) (hide yes)))
  (property "MPN" "RC0603FR-074K7L" (at 180.34 101.6 0) (effects (font (size 1.27 1.27)) (hide yes)))
  (property "Manufacturer" "Yageo" (at 180.34 101.6 0) (effects (font (size 1.27 1.27)) (hide yes)))
  (property "DigiKey" "311-4.70KHRCT-ND" (at 180.34 101.6 0) (effects (font (size 1.27 1.27)) (hide yes)))
  (pin "1")
  (pin "2"))
 (wire
  (pts (xy 176.53 101.6) (xy 173.99 101.6))
  (stroke (width 0) (type default)))
 (label "KEY2"
  (at 173.99 101.6 180)
  (fields_autoplaced yes)
  (effects (font (size 1.27 1.27)) (justify right bottom)))
 (wire
  (pts (xy 184.15 101.6) (xy 186.69 101.6))
  (stroke (width 0) (type default)))
 (label "E2"
  (at 186.69 101.6 0)
  (fields_autoplaced yes)
  (effects (font (size 1.27 1.27)) (justify left bottom)))
 (symbol
  (lib_id "ha_panel:TouchElectrode")
  (at 215.9 101.6 0)
  (unit 1)
  (exclude_from_sim no)
  (in_bom no)
  (on_board yes)
  (dnp no)
  (property "Reference" "E2" (at 210.82 100.33 0) (effects (font (size 1.27 1.27)) (justify left)))
  (property "Value" "KEY2" (at 210.82 104.14 0) (effects (font (size 1.27 1.27)) (justify left)))
  (property "Footprint" "ha_panel:TouchElectrode_16x16mm_R2" (at 215.9 101.6 0) (effects (font (size 1.27 1.27)) (hide yes)))
  (property "Datasheet" "~" (at 215.9 101.6 0) (effects (font (size 1.27 1.27)) (hide yes)))
  (property "Note" "front copper 16 x 16 r2 under the mask; viewed from the front, left to right KEY0..KEY3" (at 215.9 101.6 0) (effects (font (size 1.27 1.27)) (hide yes)))
  (pin "1"))
 (wire
  (pts (xy 209.55 101.6) (xy 207.01 101.6))
  (stroke (width 0) (type default)))
 (label "E2"
  (at 207.01 101.6 180)
  (fields_autoplaced yes)
  (effects (font (size 1.27 1.27)) (justify right bottom)))
 (symbol
  (lib_id "Device:R")
  (at 180.34 114.3 90)
  (unit 1)
  (exclude_from_sim no)
  (in_bom yes)
  (on_board yes)
  (dnp no)
  (property "Reference" "R4" (at 180.34 111.76 90) (effects (font (size 1.27 1.27))))
  (property "Value" "4.7k" (at 180.34 118.11 90) (effects (font (size 1.27 1.27))))
  (property "Footprint" "Resistor_SMD:R_0603_1608Metric" (at 180.34 114.3 0) (effects (font (size 1.27 1.27)) (hide yes)))
  (property "Datasheet" "~" (at 180.34 114.3 0) (effects (font (size 1.27 1.27)) (hide yes)))
  (property "Spec" "4.7 kOhm 1% 0603" (at 180.34 114.3 0) (effects (font (size 1.27 1.27)) (hide yes)))
  (property "Note" "key series R (datasheet 3.1: ESD/RFI), next to U1" (at 180.34 114.3 0) (effects (font (size 1.27 1.27)) (hide yes)))
  (property "MPN" "RC0603FR-074K7L" (at 180.34 114.3 0) (effects (font (size 1.27 1.27)) (hide yes)))
  (property "Manufacturer" "Yageo" (at 180.34 114.3 0) (effects (font (size 1.27 1.27)) (hide yes)))
  (property "DigiKey" "311-4.70KHRCT-ND" (at 180.34 114.3 0) (effects (font (size 1.27 1.27)) (hide yes)))
  (pin "1")
  (pin "2"))
 (wire
  (pts (xy 176.53 114.3) (xy 173.99 114.3))
  (stroke (width 0) (type default)))
 (label "KEY3"
  (at 173.99 114.3 180)
  (fields_autoplaced yes)
  (effects (font (size 1.27 1.27)) (justify right bottom)))
 (wire
  (pts (xy 184.15 114.3) (xy 186.69 114.3))
  (stroke (width 0) (type default)))
 (label "E3"
  (at 186.69 114.3 0)
  (fields_autoplaced yes)
  (effects (font (size 1.27 1.27)) (justify left bottom)))
 (symbol
  (lib_id "ha_panel:TouchElectrode")
  (at 215.9 114.3 0)
  (unit 1)
  (exclude_from_sim no)
  (in_bom no)
  (on_board yes)
  (dnp no)
  (property "Reference" "E3" (at 210.82 113.03 0) (effects (font (size 1.27 1.27)) (justify left)))
  (property "Value" "KEY3" (at 210.82 116.84 0) (effects (font (size 1.27 1.27)) (justify left)))
  (property "Footprint" "ha_panel:TouchElectrode_16x16mm_R2" (at 215.9 114.3 0) (effects (font (size 1.27 1.27)) (hide yes)))
  (property "Datasheet" "~" (at 215.9 114.3 0) (effects (font (size 1.27 1.27)) (hide yes)))
  (property "Note" "front copper 16 x 16 r2 under the mask; viewed from the front, left to right KEY0..KEY3" (at 215.9 114.3 0) (effects (font (size 1.27 1.27)) (hide yes)))
  (pin "1"))
 (wire
  (pts (xy 209.55 114.3) (xy 207.01 114.3))
  (stroke (width 0) (type default)))
 (label "E3"
  (at 207.01 114.3 180)
  (fields_autoplaced yes)
  (effects (font (size 1.27 1.27)) (justify right bottom)))
 (text "AT42QT1070 (Atmel 9596C-AT42-05/2013): key outline 6 x 6 mm or larger (panel thickness dependent); plastic panels up to 5 mm;\n  Cx 1-30 pF per key; MODE = GND selects comms mode (rev A root cause); no pull-ups here (host 1.8 k on the Pi).\nElectrodes 16 x 16 mm (rev C: Ø12): QTAN0062 2.3 - electrode dimension >= 4 x panel thickness; panel = 2.5 wall + 0.7 cloth\n  = 3.2 mm (rev F model, not measured) -> >= 12.8 mm. Centres unchanged from rev F: front-view X 9/33/57/81, Y 13.\nBoard 90 x 44 x 1.6 (rev F seat), no holes except tented vias; front = electrodes only; all parts and the HOST pads on the back.\nBME680 / VEML6030 leads now land on the main board (J10); VL53L0X cluster dropped."
  (exclude_from_sim no)
  (at 20.32 160.02 0)
  (effects (font (size 1.27 1.27)) (justify left top)))
 (sheet_instances
  (path ""
   (page "1")))
 (embedded_fonts no))
